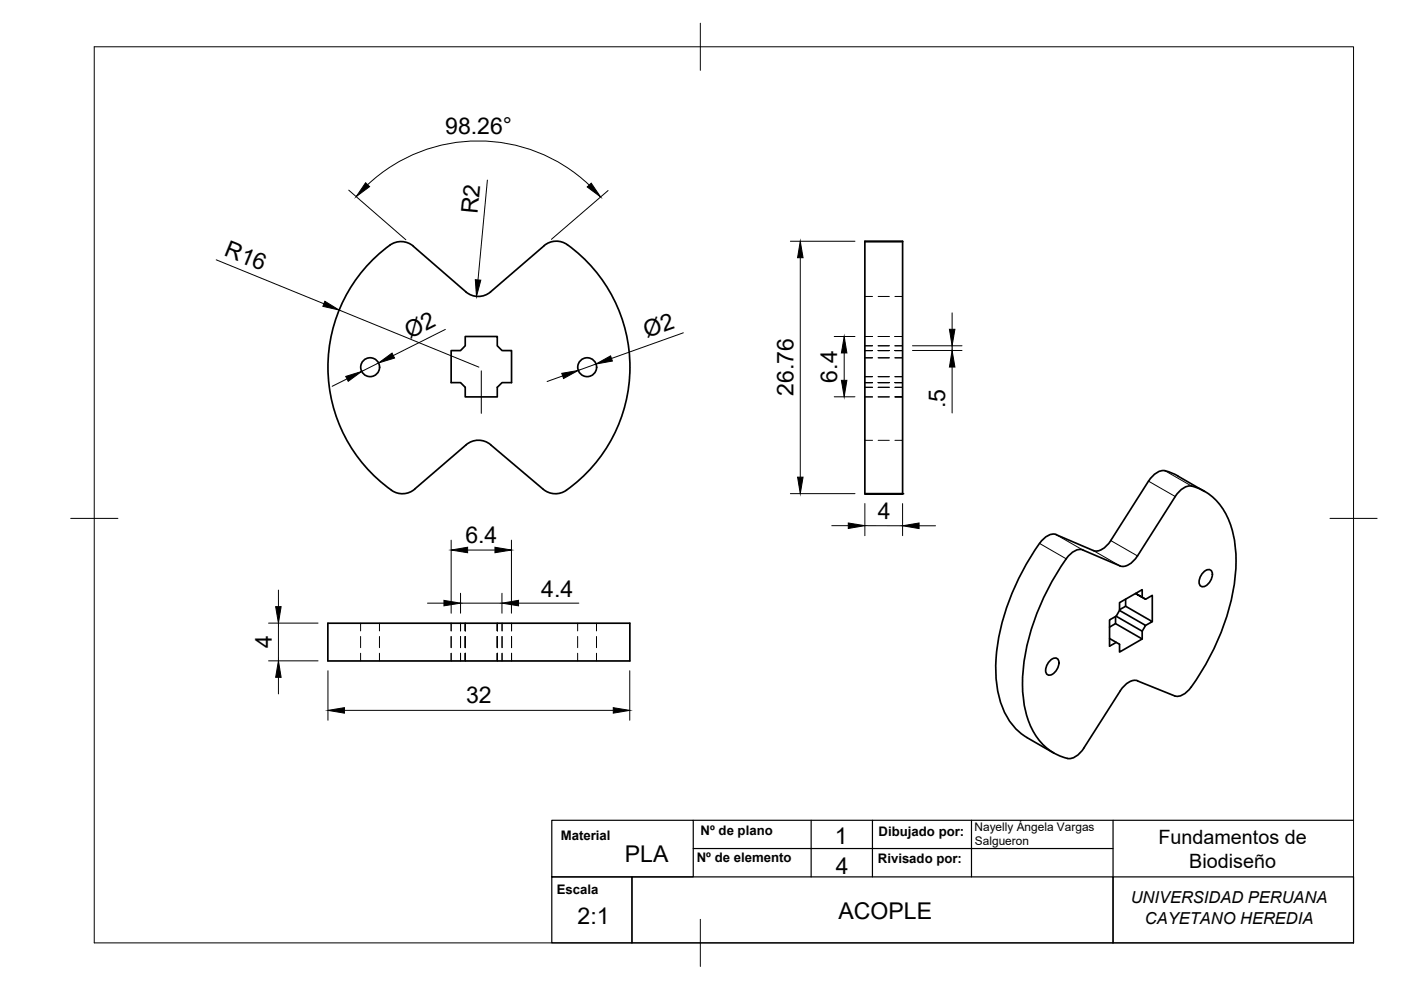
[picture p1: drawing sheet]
<svg xmlns="http://www.w3.org/2000/svg" width="297mm" height="210mm" viewBox="0 0 297 210" stroke-linecap="round" stroke-linejoin="round" font-family="sans-serif">
<!-- layer: Visible -->
<g fill="none" stroke="#000" stroke-width=".36">
<path d="M82.7 52a4 4 0 0 1 4.9 .2M82.7 52a32 32 0 0 0 .9 52.3 4 4 0 0 0 4.3-.6M87.6 52.2l11.2 9.7M183.4 51.2h8M95.7 74.3h1.9l1-1v-2h6.8v2l1 1h2.1v6.8h-2.1l-1 1v2.1h-6.8v-2.1l-1-1h-1.9zM98.8 61.9a4 4 0 0 0 5.2 0l11.3-9.8a4 4 0 0 1 5-.2 32 32 0 0 1-.8 52.4 4 4 0 0 1-4.3-.6l-11.2-9.4a4 4 0 0 0-5.2 0l-10.9 9.4M247 99.8l2.3 .9 6.1 3.5M247 99.8a3.7 3.7 0 0 0-3.5 2.2l-8 12.6a4.1 4.1 0 0 1-3.2 2.2l-8.4-3.4M183.4 104.7v-53.5h8v53.5M191.4 104.7h-8h8M224 113.3a2.96 2.96 0 0 0-3.1 1.3 48.5 48.5 0 0 0-9.8 26.7 18.7 18.7 0 0 0 4 12.9l1.7 1.6 6.6 3.9M252.7 103.1a3.6 3.6 0 0 0-3.5 2.2l-8 12.6a4.2 4.2 0 0 1-3.3 2.2l-8.3-3.5a2.88 2.88 0 0 0-3 1.3 48.3 48.3 0 0 0-9.8 27.2 18.5 18.5 0 0 0 4.1 12.5 10.3 10.3 0 0 0 5.9 3.2 4.4 4.4 0 0 0 3-2.2l7.7-12.1"/>
<path d="M252.7 103.1a12.3 12.3 0 0 1 8.6 9.3 35 35 0 0 1-2.1 20.8 47 47 0 0 1-7.7 13.6 2.7 2.7 0 0 1-2.5 .7M69.5 132.1h64v8h-64zM222.7 140a1 1 0 0 1 1.4-.4 1 1 0 0 1 .4 1.4l-.4 .9a1.62 1.62 0 0 1-2.1 1.1 2.4 2.4 0 0 1 .7-3zM236.5 130.7v1.5l-1.3 .8M236.5 132.2l5.7 3.3M237.4 129.4l5.5 3.2-.7 1.2-5.6-3.1M238.7 127.1v1.4l-1.3 .8M238.7 128.5l5.6 3.3-1.4 .8M242.2 133.8v1.7l-4.8 2.8v-1.7l-2.2-1.2M242.2 126.6l-1.4-.8 2.1 1.3M244.3 131.8v-5.6l-1.4 .9-.7-.5v-1.6l-4.8 2.8v1.6l-.7 1.2-1.5 .8v5.6l1.5-.8M255.3 121.2a1 1 0 0 1 1.3-.3 1 1 0 0 1 .4 1.3l-.4 1a1.62 1.62 0 0 1-2.1 1 2.4 2.4 0 0 1 .8-3z"/>
<path d="M241.2 144.4l7.8 3.1M241.2 144.3a3.1 3.1 0 0 0-3.2 1.5l-.5 .7"/>
<circle cx="78.5" cy="77.9" r="2"/>
<circle cx="124.5" cy="77.9" r="2"/>
</g>
<!-- layer: Hidden -->
<g fill="none" stroke="#000" stroke-width=".21">
<path d="M183.4 74.3h1.6M183.4 73.3h1.6M183.4 71.3h1.6M183.4 62.9h1.6M183.4 75.9h1.6M183.4 79.9h1.6M186.2 74.3h2.4M186.2 73.3h2.4M186.2 71.3h2.4M186.2 62.9h2.4M186.2 75.9h2.4M186.2 79.9h2.4"/>
<path d="M189.7 74.3h1.7h-1.7M189.7 71.3h1.7h-1.7M189.7 74.3h1.7M189.7 73.3h1.7M189.7 62.9h1.7M189.7 75.9h1.7M189.7 79.9h1.7M183.4 82.1h1.6M183.4 81.1h1.6M183.4 84.2h1.6M183.4 93.4h1.6M186.2 82.1h2.4"/>
<path d="M186.2 81.1h2.4M186.2 84.2h2.4M186.2 93.4h2.4M189.7 84.2h1.7h-1.7M189.7 82.1h1.7M189.7 81.1h1.7M189.7 93.4h1.7M76.5 132.1v1.7M76.5 135v2.3M76.5 138.5v1.6M80.5 132.1v1.7M80.5 135v2.3"/>
<path d="M80.5 138.5v1.6M95.7 132.1v1.7M95.7 135v2.3M95.7 138.5v1.6M97.6 132.1v1.7M97.6 135v2.3M97.6 138.5v1.6M98.6 132.1v1.7M98.6 135v2.3M98.6 138.5v1.6M105.4 132.1v1.7M105.4 135v2.3"/>
<path d="M105.4 138.5v1.6M106.4 132.1v1.7M106.4 135v2.3M106.4 138.5v1.6M108.5 132.1v1.7M108.5 135v2.3M108.5 138.5v1.6M122.5 132.1v1.7M122.5 135v2.3M122.5 138.5v1.6M126.5 132.1v1.7M126.5 135v2.3"/>
<path d="M126.5 138.5v1.6"/>
</g>
<!-- layer: Visible -->
<circle cx="191.4" cy="104.7" r=".18" fill="#000"/>
<!-- layer: Visible Narrow -->
<path d="M247 99.8l5.7 3.3M220.4 115.2l5.7 3.3M223.9 113.4l5.7 3.2M231.8 116.7l5.7 3.3M235.5 114.6l5.7 3.3M243.5 102l5.7 3.3" fill="none" stroke="#000" stroke-width=".21"/>
<!-- layer: BORDER -->
<path d="M20 9.9h267v190h-267zM148.5 4.9v10M15 109.9h10M282 109.9h10M148.5 194.9v10" fill="none" stroke="#000" stroke-width=".21"/>
<path d="M117 173.9h30v12h-30zM147 179.9h89M147 173.9h38M172 173.9v12M206 173.9v12M236 173.9v12M287 173.9h-102v12M117 185.9h17v14h-17zM134 185.9h102v14h-102zM236 185.9h51v14h-51z" fill="none" stroke="#000" stroke-width=".25"/>
<!-- layer: FD_Dimensions -->
<g fill="none" stroke="#000" stroke-width=".21">
<path d="M78 39.2a34.3 34.3 0 0 1 46.9 0M103.3 38.2l-2 21.1M45.8 55.1l22.9 9.3M73.9 40.3l12.1 10.5M128.9 40.4l-12 10.4M167.6 51.2h13.7M169.7 54.6v46.6M71.9 65.7l29.6 12.1M80.3 77l-3.6 1.8M94.4 69.8l-11 5.6M119.3 79.7l-3.3 1.2M126.3 77.2l-3.7 1.3"/>
<path d="M144.9 70.6l-15.3 5.4M176.9 71.3h4.4M179 74.8v5.8M193.5 73.3h10.5M193.5 74.3h10.5M201.9 66.3v3.5M201.9 73.3v1M201.9 77.8v9.8M73.6 80.3l-3.2 1.6M176.9 84.1h4.4M95.7 114.5v15.5M99.1 116.6h5.8"/>
<path d="M108.4 114.5v15.5M167.6 104.7h13.7M176.4 111.5h3.5M183.4 106.8v6.8M183.4 111.5h8M191.4 106.8v6.8M194.9 111.5h3.5M56.9 132.1h10.5M59 125.1v3.5M59 132.1v8M90.6 127.9h3.5M97.6 125.8v4.2"/>
<path d="M97.6 127.9h8.8M106.4 125.8v4.2M109.9 127.9h12.8M56.9 140.1h10.5M59 143.6v3.5M69.5 142.2v10.5M73 150.6h57M133.5 142.2v10.5"/>
</g>
<g fill="#000" stroke="#000" stroke-width=".21">
<path d="M77.5 38.7l.9 .9-2.9 2.1zM124.5 39.6l.8-.8 2 3zM100.8 59.3l1.1 .1-.9 3.4zM169.7 51.2l.6 3.4h-1.2zM68.9 63.9l3 1.8-3.4-.7zM73.3 79.8l3.4-1-2.9 2zM80.3 77l2.8-2.1 .6 1zM119.1 79.2l3.5-.7-3.1 1.8zM126.3 77.2l3.2-1.7 .3 1.1zM179 71.3l.6 3.5h-1.2zM201.3 69.8h1.2l-.6 3.5zM201.9 74.3l.6 3.5h-1.2z"/>
<path d="M178.4 80.6h1.2l-.6 3.5zM95.7 116.6l3.4-.6v1.2zM104.9 116l3.5 .6-3.5 .6zM169.1 101.2h1.2l-.6 3.5zM179.9 110.9l3.5 .6-3.5 .5zM191.4 111.5l3.5-.6v1.2zM58.4 128.6h1.2l-.6 3.5zM94.1 127.3l3.5 .6-3.5 .6zM106.4 127.9l3.5-.6v1.2zM59 140.1l.6 3.5h-1.2zM69.5 150.6l3.5-.6v1.2zM130 150l3.5 .6-3.5 .6z"/>
</g>
<!-- layer: Smart Centers -->
<path d="M102 78.6v9" fill="none" stroke="#000" stroke-width=".21"/>
<g font-size="4.9">
<text x="94.4" y="28.4">98.26°</text>
<text x="101.2" y="45.4" transform="rotate(-85 101.2 45.4)">R2</text>
<text x="47.3" y="54.1" transform="rotate(22 47.3 54.1)">R16</text>
<text x="86.9" y="71.9" transform="rotate(-27 86.9 71.9)">Ø2</text>
<text x="137.1" y="71.7" transform="rotate(-20 137.1 71.7)">Ø2</text>
<text x="168.2" y="84" transform="rotate(-90 168.2 84)">26.76</text>
<text x="177.5" y="81.1" transform="rotate(-90 177.5 81.1)">6.4</text>
<text x="200.4" y="86.6" transform="rotate(-90 200.4 86.6)">.5</text>
<text x="186.1" y="110.1">4</text>
<text x="98.7" y="115.2">6.4</text>
<text x="114.8" y="126.5">4.4</text>
<text x="57.6" y="137.4" transform="rotate(-90 57.6 137.4)">4</text>
<text x="98.8" y="149.2">32</text>
<text x="177" y="178.9">1</text>
<text x="132.5" y="182.8">PLA</text>
<text x="177.2" y="185.2">4</text>
<text x="122.5" y="195.9">2:1</text>
<text x="177.8" y="194.9">ACOPLE</text>
</g>
<g font-size="4.2">
<text x="245.6" y="179">Fundamentos de</text>
<text x="252.1" y="184">Biodiseño</text>
</g>
<g font-size="3.5">
<text x="239.7" y="191.4">UNIVERSIDAD PERUANA</text>
<text x="242.8" y="195.9">CAYETANO HEREDIA</text>
</g>
<g font-size="2.8">
<text x="118.9" y="178.2">Material</text>
<text x="148.5" y="177.1">Nº de plano</text>
<text x="186.3" y="177.2">Dibujado por:</text>
<text x="147.7" y="182.8">Nº de elemento</text>
<text x="186.1" y="183.1">Rivisado por:</text>
<text x="118" y="189.6">Escala</text>
</g>
<g font-size="2.5">
<text x="206.6" y="176.2">Nayelly Ángela Vargas</text>
<text x="206.7" y="179.2">Salgueron</text>
</g>
</svg>
